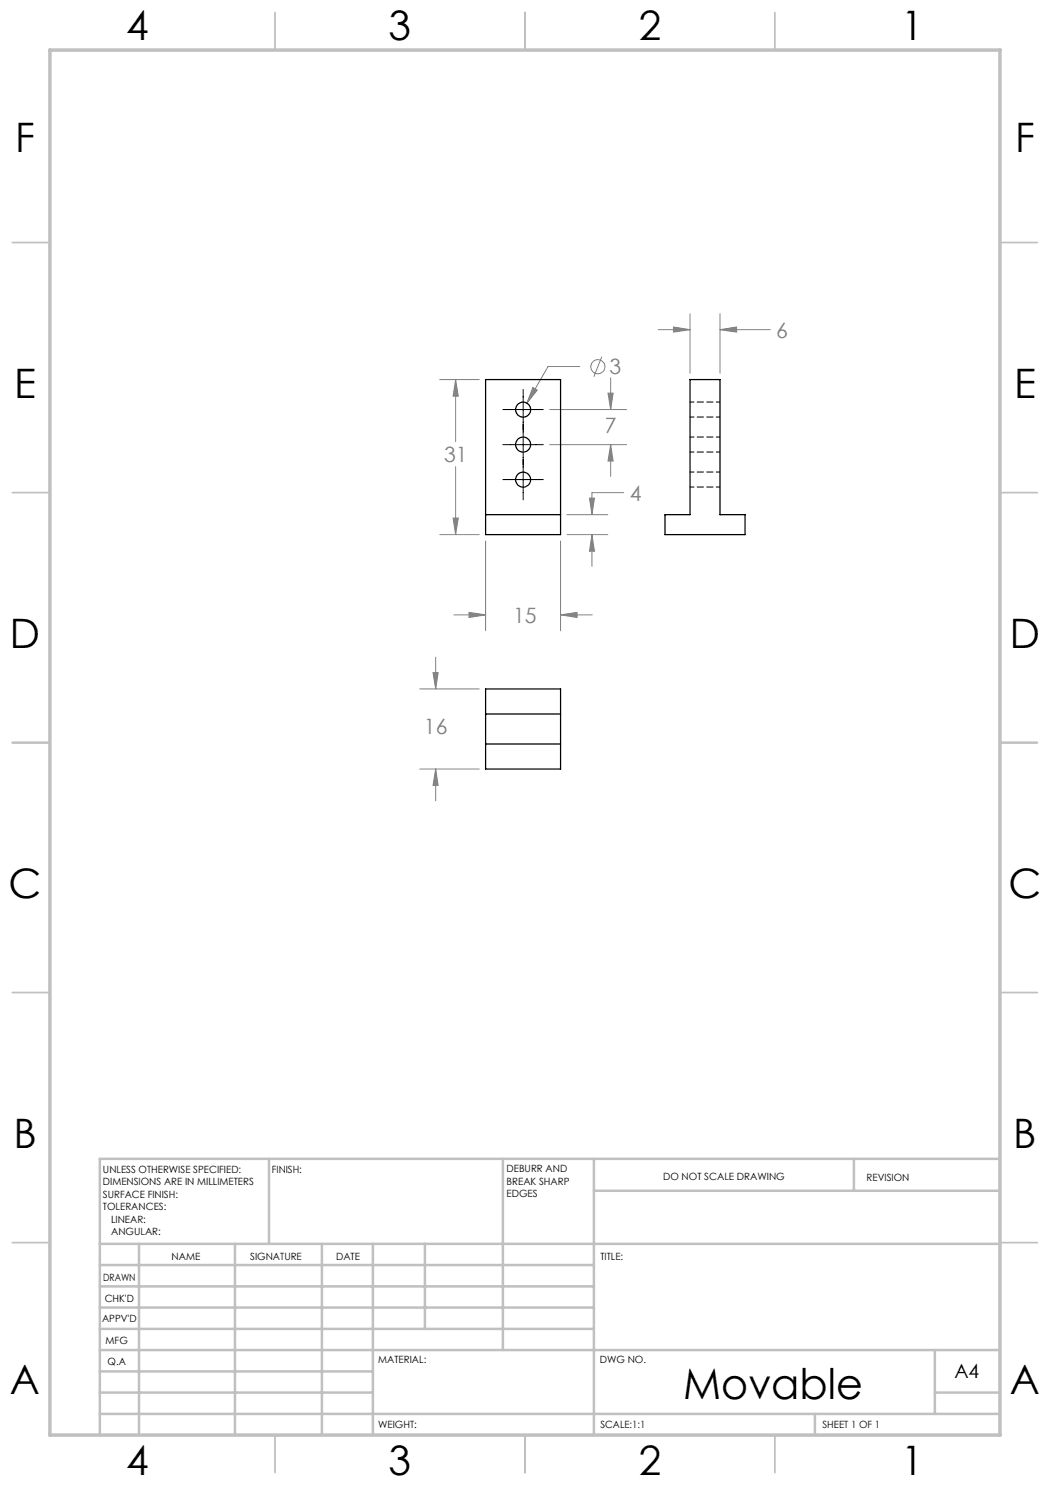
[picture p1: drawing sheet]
<svg xmlns="http://www.w3.org/2000/svg" width="210mm" height="297mm" viewBox="0 0 210 297" stroke-linecap="round" stroke-linejoin="round" font-family="sans-serif">
<g fill="none" stroke="#808080" stroke-width=".2">
<path d="M87.9 75.9h7.9M91.1 75.9l.6 3.3h-1.1zM91.1 75.9v12.4M106.6 77.5l.9 .5-2.1 2.6zM116 73.3h-6.4l-4.2 7.3M120.4 71.3l-1.6 4M121.6 78.6h1l-.5 3.3zM122.1 75.6v6.3M131.7 65.9h6.3M134.7 65.4l3.3 .5-3.3 .5zM138 62.8v11.8M144 65.9l3.3-.5v1z"/>
<path d="M144 62.8v11.8M144 65.9h10.1M91.1 93.3v13.6M109.9 81.9h15.4M109.9 88.9h15.4M117.9 99.6h1l-.5 3.3zM122.1 88.9l.5 3.3h-1zM122.1 88.9v6.4M124.7 98.5h-6.3v4.4M87.9 106.9h7.9M90.6 103.6h1.1l-.6 3.3zM97.1 108.2v17.9"/>
<path d="M112.1 108.2v17.9M113.4 106.9h8.2M113.4 102.9h8.2M118.4 106.9l.5 3.3h-1zM118.4 106.9v6.4M84 137.8h11.8M86.6 134.5h1l-.5 3.3zM87.1 131.4v6.4M90.8 123h6.3M93.8 122.5l3.3 .5-3.3 .5zM112.1 123l3.3-.5v1zM112.1 123h6.4"/>
<path d="M84 153.8h11.8M87.1 153.8l.5 3.3h-1zM87.1 153.8v6.4"/>
<circle cx="119.6" cy="73.3" r="1.41"/>
</g>
<path d="M104.6 77.9v22.1M100.6 81.9h8.1M100.6 95.9h8.1M100.6 88.9h8.1" fill="none" stroke="#000" stroke-width=".2"/>
<g fill="none" stroke="#c0c0c0" stroke-width=".35">
<path d="M55 2.5v7.5M105 2.5v7.5M155 2.5v7.5M2.5 48.5h7.5M200 48.5h7.5M2.5 98.5h7.5M200 98.5h7.5M2.5 148.5h7.5M200 148.5h7.5M2.5 198.5h7.5M200 198.5h7.5M2.5 248.5h7.5"/>
<path d="M200 248.5h7.5M55 287v7.5M105 287v7.5M155 287v7.5"/>
</g>
<g fill="none" stroke="#c0c0c0" stroke-width=".5">
<path d="M53.8 231.8v17M100.6 231.8v38.2M118.8 231.8v55.2M118.8 238.2h81.2M170.8 231.8v6.4M200 231.8h-180v55.2M20 248.8h180M20 257.3h98.8M20 253h98.8M27.8 248.8v38.2M47 248.8v38.2M64.4 248.8v38.2"/>
<path d="M74.6 248.8v38.2M85 248.8v17M20 265.8h98.8M20 261.5h98.8M20 278.5h54.6M20 274.3h54.6M20 270h180M187 278.5h13M187 270v12.8M20 282.8h180M163 282.8v4.2"/>
</g>
<path d="M10 10h190v277h-190z" fill="none" stroke="#c0c0c0" stroke-width=".7"/>
<path d="M93.8 122.5l3.3 .5-3.3 .5zM112.1 123l3.3-.5v1zM91.1 75.9l.6 3.3h-1.1zM90.6 103.6h1.1l-.6 3.3zM106.6 77.5l-1.2 3.1 2.1-2.6zM121.6 78.6h1l-.5 3.3zM122.1 88.9l.5 3.3h-1zM117.9 99.6h1l-.5 3.3zM118.4 106.9l.5 3.3h-1zM86.6 134.5h1l-.5 3.3zM87.1 153.8l.5 3.3h-1zM134.7 65.4l3.3 .5-3.3 .5zM144 65.9l3.3-.5v1z" fill="#808080"/>
<g fill="none" stroke="#000" stroke-width=".25">
<path d="M97.1 75.9h15v31h-15zM138 75.9h6v27h5v4h-16v-4h5zM97.1 102.9h15M97.1 137.8h15v16h-15zM97.1 148.8h15M97.1 142.8h15"/>
<circle cx="104.6" cy="88.9" r="1.5"/>
<circle cx="104.6" cy="95.9" r="1.49"/>
<circle cx="104.6" cy="81.9" r="1.49"/>
</g>
<path d="M138 97.4h6M138 83.4h6M138 90.4h6M144 94.4h-6M144 80.4h-6M144 87.4h-6" fill="none" stroke="#000" stroke-width=".2" stroke-dasharray="1.3 .6" stroke-dashoffset=".5"/>
<text font-size="8.5" x="136.6" y="279.7">Movable</text>
<g font-size="8.1">
<text x="25.2" y="8">4</text>
<text x="77.7" y="8">3</text>
<text x="127.7" y="8">2</text>
<text x="180.2" y="8">1</text>
<text x="3" y="30.4">F</text>
<text x="203" y="30.4">F</text>
<text x="2.8" y="79.6">E</text>
<text x="202.8" y="79.6">E</text>
<text x="2" y="129.6">D</text>
<text x="202" y="129.6">D</text>
<text x="1.7" y="179.6">C</text>
<text x="201.7" y="179.6">C</text>
<text x="2.7" y="229.6">B</text>
<text x="202.7" y="229.6">B</text>
<text x="2" y="278.9">A</text>
<text x="202" y="278.9">A</text>
<text x="25.2" y="295">4</text>
<text x="77.7" y="295">3</text>
<text x="127.7" y="295">2</text>
<text x="180.2" y="295">1</text>
</g>
<g font-size="4.2" fill="#808080">
<text x="155.3" y="67.5">6</text>
<text x="121.9" y="74.9">3</text>
<text x="121" y="86.5">7</text>
<text x="88.8" y="92.4">31</text>
<text x="125.9" y="100.1">4</text>
<text x="102.6" y="124.6">15</text>
<text x="84.8" y="146.9">16</text>
</g>
<text font-size="3.9" x="190.9" y="275.5">A4</text>
<g font-size="2">
<text x="20.6" y="234.6">UNLESS OTHERWISE SPECIFIED:</text>
<text x="20.6" y="237.1">DIMENSIONS ARE IN MILLIMETERS</text>
<text x="20.6" y="239.6">SURFACE FINISH:</text>
<text x="54.4" y="234.6">FINISH:</text>
<text x="101.3" y="234.5">DEBURR AND</text>
<text x="101.3" y="237">BREAK SHARP</text>
<text x="101.3" y="239.5">EDGES</text>
<text x="132.6" y="236">DO NOT SCALE DRAWING</text>
<text x="173.3" y="236.2">REVISION</text>
<text x="20.6" y="242.1">TOLERANCES:</text>
<text x="22.2" y="244.6">LINEAR:</text>
<text x="22.2" y="247.1">ANGULAR:</text>
<text x="34.3" y="252">NAME</text>
<text x="50" y="251.9">SIGNATURE</text>
<text x="67.2" y="251.9">DATE</text>
<text x="120.1" y="251.9">TITLE:</text>
<text x="20.6" y="256.1">DRAWN</text>
<text x="20.9" y="260.3">CHK'D</text>
<text x="20.4" y="264.4">APPV'D</text>
<text x="21.1" y="268.8">MFG</text>
<text x="21.5" y="273">Q.A</text>
<text x="75.6" y="272.5">MATERIAL:</text>
<text x="120" y="272.5">DWG NO.</text>
<text x="75.6" y="285.5">WEIGHT:</text>
<text x="120.1" y="285.6">SCALE:1:1</text>
<text x="164.5" y="285.6">SHEET 1 OF 1</text>
</g>
</svg>
